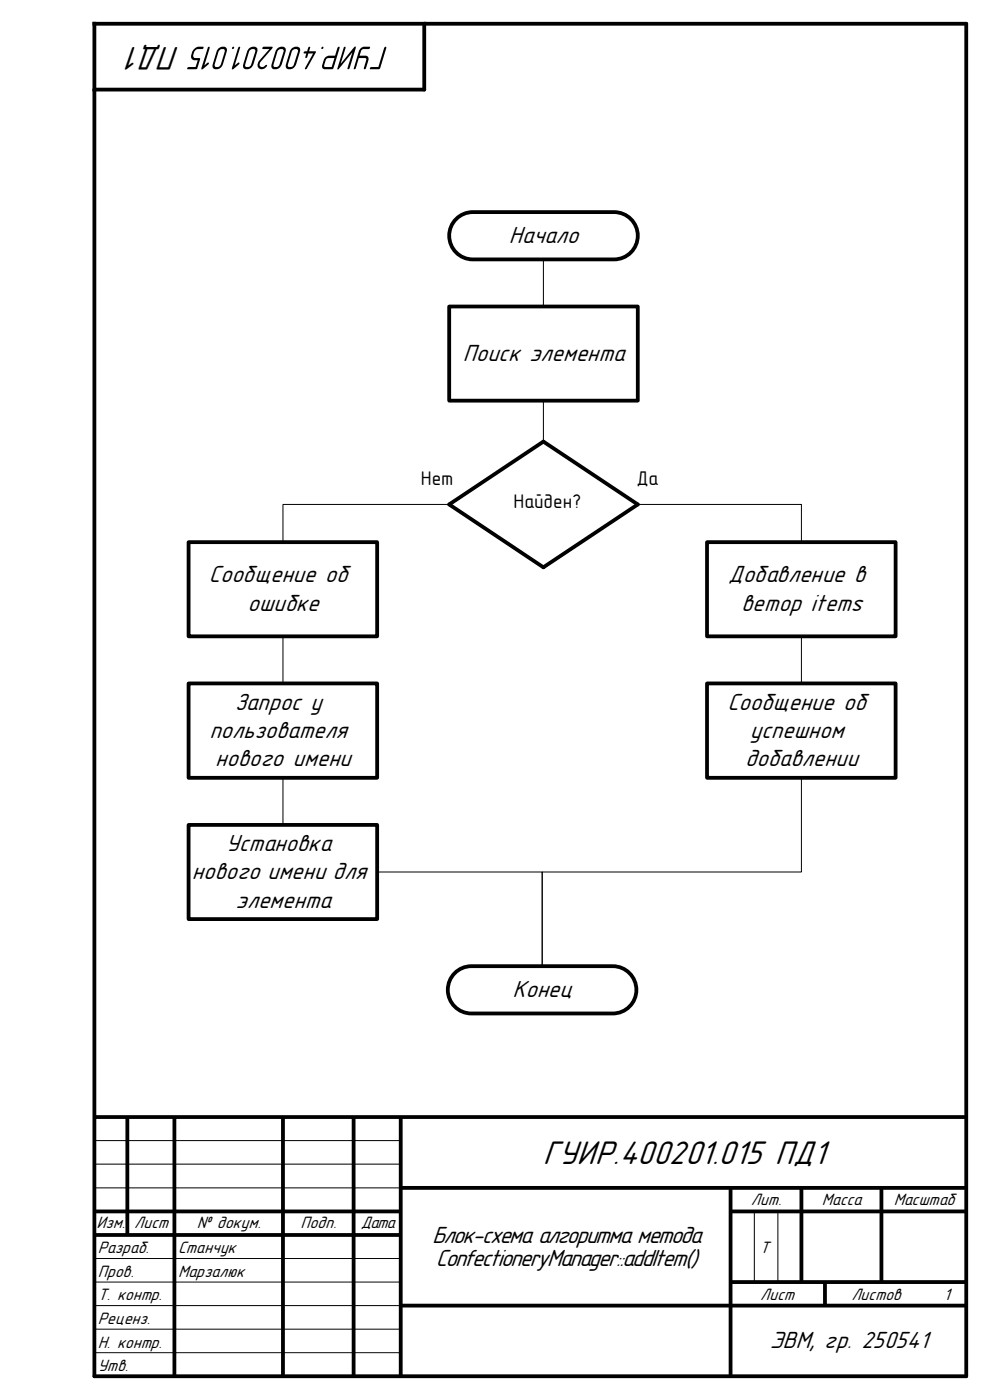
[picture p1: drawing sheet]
<svg xmlns="http://www.w3.org/2000/svg" width="210mm" height="297mm" viewBox="0 0 210 297" stroke-linecap="round" stroke-linejoin="round" font-family="sans-serif">
<path d="M20 5h185v287h-185zM90 5v14h-70" fill="none" stroke="#000" stroke-width=".8"/>
<g fill="none" stroke="#000" stroke-width=".8" stroke-linecap="butt">
<path d="M20 237h185M27 237v25M37 237v55M60 237v55M75 237v55M85 237v55M20 257h65M85 252h120M155 252v40M155 257h50M170 252v20M187 252v20"/>
<path d="M20 262h65M85 277h120M155 272h50M175 272v5"/>
</g>
<path d="M20 242h65M20 247h65M20 252h65M160 257v15M165 257v15M20 267h65M20 272h65M20 277h65M20 282h65M20 287h65" fill="none" stroke="#000" stroke-width=".21"/>
<g fill="#000">
<path d="M49.2 10.2a.25 .25 0 0 0 .5 0 .25 .25 0 0 0-.5 0zM46.2 10.4l-1.1 3.2a.8 .8 0 0 0 .2 1 .8 .8 0 0 0 1 .1l.5-.3 .4-.5 .9-2.9a.85 .85 0 0 0-.3-1.1 .85 .85 0 0 0-1.1 .2zM46.5 10.7a.71 .71 0 0 1 1.2 0l-.8 2.9a.74 .74 0 0 1-.6 .6 .74 .74 0 0 1-.8-.3zM44.2 10l-1.5 4.5 .1 .2 .3-.1 1.2-1.1-.1-.2h-.1l-.8 .6 1.2-3.7-.1-.3zM41.1 10.5a1.86 1.86 0 0 0-.3 2.1l1.2 .2-.5 1.4h-1.5a.25 .25 0 0 0-.3 .2 .25 .25 0 0 0 .1 .3h1.8l.3-.2 .6-2.1-1.1-.1a.5 .5 0 0 1-.4-.7 1.24 1.24 0 0 1 .9-1.2h1a.28 .28 0 0 0 .3-.2 .28 .28 0 0 0-.1-.3 1.89 1.89 0 0 0-2 .6z"/>
<path d="M65.4 10.1l-.2 .8h-.5a.25 .25 0 0 0-.3 .1 .25 .25 0 0 0 .2 .3h.4l-.2 .8 .1 .2 .3-.1 .2-.9h1l-1.7 3.1a.21 .21 0 0 0 .2 .3 .21 .21 0 0 0 .2-.2l1.9-3.4v-.2h-.2h-1.2l.2-.8-.1-.2zM61.8 10.4l-1.1 3.2a.8 .8 0 0 0 .1 1 .8 .8 0 0 0 1 .1l.5-.3 .4-.5 .9-2.9a.92 .92 0 0 0-.5-1.1 .92 .92 0 0 0-1.1 .3zM62 10.7a.74 .74 0 0 1 1.2 0l-.8 2.9a.7 .7 0 0 1-.6 .6 .7 .7 0 0 1-.7-.3zM58.7 10.4l-1.1 3.2a.8 .8 0 0 0 .2 1 .8 .8 0 0 0 .9 .1l.6-.3 .3-.5 1-2.9a.92 .92 0 0 0-.5-1.1 .92 .92 0 0 0-1.2 .3zM59 10.7a.74 .74 0 0 1 1.2 0l-.9 2.9a.7 .7 0 0 1-.6 .6 .7 .7 0 0 1-.7-.3zM55.8 10l-.2 .3 .2 .1h1.3l-2.1 2.5a1.02 1.02 0 0 0 .1 1.7 1.02 1.02 0 0 0 1.5-.8h-.2a.66 .66 0 0 1-.9 .4 .66 .66 0 0 1-.3-.9l2.6-3.2-.1-.2zM52.7 10.4l-1.1 3.2a.8 .8 0 0 0 .2 1 .8 .8 0 0 0 .9 .1l.6-.3 .3-.5 1-2.9a.92 .92 0 0 0-.5-1.1 .92 .92 0 0 0-1.2 .3zM53 10.7a.74 .74 0 0 1 1.2 0l-.9 2.9a.7 .7 0 0 1-.6 .6 .7 .7 0 0 1-.7-.3zM50.6 10l-1.4 4.7 .3-.1 1.3-1.1-.2-.2-.8 .6 1.2-3.8-.2-.2z"/>
<path d="M81.6 10l-1.3 4.2h-1.6a.25 .25 0 0 0-.2 .2 .25 .25 0 0 0 .1 .3h1.7l.3-.2 1.4-4.3-.1-.3zM76.4 10.4l-.3 .5-1.1 3.7 .3 .1 .2-.2 .6-2.2 1.6 .1-.5 2.1a.23 .23 0 0 0 .2 .2 .23 .23 0 0 0 .2-.2l.5-1.7v-.7l-.5-.3h-1.3l.5-1.3 1.4-.1a.28 .28 0 0 0 .3-.2 .28 .28 0 0 0-.1-.3 1.89 1.89 0 0 0-1.8 .3zM73 10l-1.5 4.6 .4 .1 2.9-3.6-1.1 3.4a.23 .23 0 0 0 .2 .2 .23 .23 0 0 0 .3-.2l1.3-4.6h-.1l-.3 .1-2.8 3.5 1-3.3-.1-.3zM69.3 12.4l1.7-.1-.6 1.9-1.6-.1zM69.1 12.1l-.3 .4-.4 1.3v.6l.5 .3 1.7-.1 1.5-4.4a.23 .23 0 0 0-.3-.3 .23 .23 0 0 0-.2 .3l-.5 1.6a2.23 2.23 0 0 0-2 .3zM68.1 10.2a.25 .25 0 0 0 .5 0 .25 .25 0 0 0-.5 0z"/>
</g>
<path d="M96.5 46.8a5 5 0 0 1 3.8-1.8h30a5 5 0 0 1 5 5 5 5 0 0 1-5 5h-30a5 5 0 0 1-4.5-2.9 5 5 0 0 1 .7-5.3z" fill-rule="evenodd" fill="#fff"/>
<path d="M96.5 46.8a5 5 0 0 1 3.8-1.8h30a5 5 0 0 1 5 5 5 5 0 0 1-5 5h-30a5 5 0 0 1-4.5-2.9 5 5 0 0 1 .7-5.3z" fill="none" stroke="#000" stroke-width=".8"/>
<path d="M95.3 65h40v20h-40z" fill="#fff"/>
<path d="M95.3 65h40v20h-40z" fill="none" stroke="#000" stroke-width=".8"/>
<path d="M150 115h40v20h-40z" fill="#fff"/>
<path d="M150 115h40v20h-40z" fill="none" stroke="#000" stroke-width=".8"/>
<path d="M150 145h40v20h-40z" fill="#fff"/>
<path d="M95.3 107l20-13.3 20 13.3-20 13.4zM150 145h40v20h-40z" fill="none" stroke="#000" stroke-width=".8"/>
<path d="M115.3 55v10M170 135v10" fill="none" stroke="#000" stroke-width=".21"/>
<path d="M40 115h40v20h-40z" fill="#fff"/>
<path d="M40 115h40v20h-40z" fill="none" stroke="#000" stroke-width=".8"/>
<path d="M40 145h40v20h-40z" fill="#fff"/>
<path d="M40 145h40v20h-40z" fill="none" stroke="#000" stroke-width=".8"/>
<path d="M115.3 85v8.7M95.3 107h-35.3v8M135.3 107h34.7v8M60 135v10" fill="none" stroke="#000" stroke-width=".21"/>
<path d="M40 175h40v20h-40z" fill="#fff"/>
<path d="M40 175h40v20h-40z" fill="none" stroke="#000" stroke-width=".8"/>
<path d="M60 165v10" fill="none" stroke="#000" stroke-width=".21"/>
<path d="M96.8 206.2a5 5 0 0 1 3.2-1.2h30a5 5 0 0 1 5 5 5 5 0 0 1-5 5h-30a5 5 0 0 1-4.7-3.3 5 5 0 0 1 1.5-5.5z" fill-rule="evenodd" fill="#fff"/>
<path d="M96.8 206.2a5 5 0 0 1 3.2-1.2h30a5 5 0 0 1 5 5 5 5 0 0 1-5 5h-30a5 5 0 0 1-4.7-3.3 5 5 0 0 1 1.5-5.5z" fill="none" stroke="#000" stroke-width=".8"/>
<path d="M170 165v20h-55v20v-20h-35" fill="none" stroke="#000" stroke-width=".21"/>
<g font-size="7.4">
<text x="38.1" y="9.9" transform="rotate(-180 38.1 9.9)">ПД1</text>
<text x="115.1" y="247">ГУИР.400201.015 ПД1</text>
</g>
<g font-size="5.3">
<text x="107.9" y="51.5">Начало</text>
<text x="98.2" y="76.5">Поиск элемента</text>
<text x="44.3" y="123.5">Сообщение об</text>
<text x="154.5" y="123.5">Добавление в</text>
<text x="52.5" y="129.5">ошибке</text>
<text x="157.2" y="129.5">ветор items</text>
<text x="49.8" y="150.5">Запрос у</text>
<text x="154.3" y="150.5">Сообщение об</text>
<text x="44.4" y="156.5">пользователя</text>
<text x="159.1" y="156.5">успешном</text>
<text x="45.7" y="162.5">нового имени</text>
<text x="158.1" y="162.5">добавлении</text>
<text x="47.9" y="180.5">Установка</text>
<text x="40.7" y="186.5">нового имени для</text>
<text x="50" y="192.5">элемента</text>
<text x="108.7" y="211.5">Конец</text>
<text x="91.6" y="263.6">Блок-схема алгоритма метода</text>
<text x="92.5" y="268.6">ConfectioneryManager::addItem()</text>
<text x="163.3" y="286">ЭВМ, гр. 250541</text>
</g>
<g font-size="4.2">
<text x="89.3" y="102.8">Нет</text>
<text x="109" y="107.8">Найден?</text>
<text x="135" y="102.8">Да</text>
</g>
<g font-size="3.7">
<text x="159.3" y="255.6">Лит.</text>
<text x="174.3" y="255.6">Масса</text>
<text x="189.6" y="255.6">Масштаб</text>
<text x="20.5" y="260.6">Изм. Лист</text>
<text x="41.7" y="260.6">№ докум.</text>
<text x="63.7" y="260.6">Подп.</text>
<text x="76.5" y="260.6">Дата</text>
<text x="20.7" y="265.9">Разраб.</text>
<text x="37.8" y="265.9">Станчук</text>
<text x="161.2" y="265.9">Т</text>
<text x="20.7" y="270.9">Пров.</text>
<text x="20.7" y="275.9">Т. контр.</text>
<text x="37.8" y="270.9">Марзалюк</text>
<text x="161.2" y="275.7">Лист</text>
<text x="180.6" y="275.7">Листов</text>
<text x="200.2" y="275.7">1</text>
<text x="20.7" y="280.9">Реценз.</text>
<text x="20.7" y="285.9">Н. контр.</text>
<text x="20.7" y="290.9">Утв.</text>
</g>
</svg>
